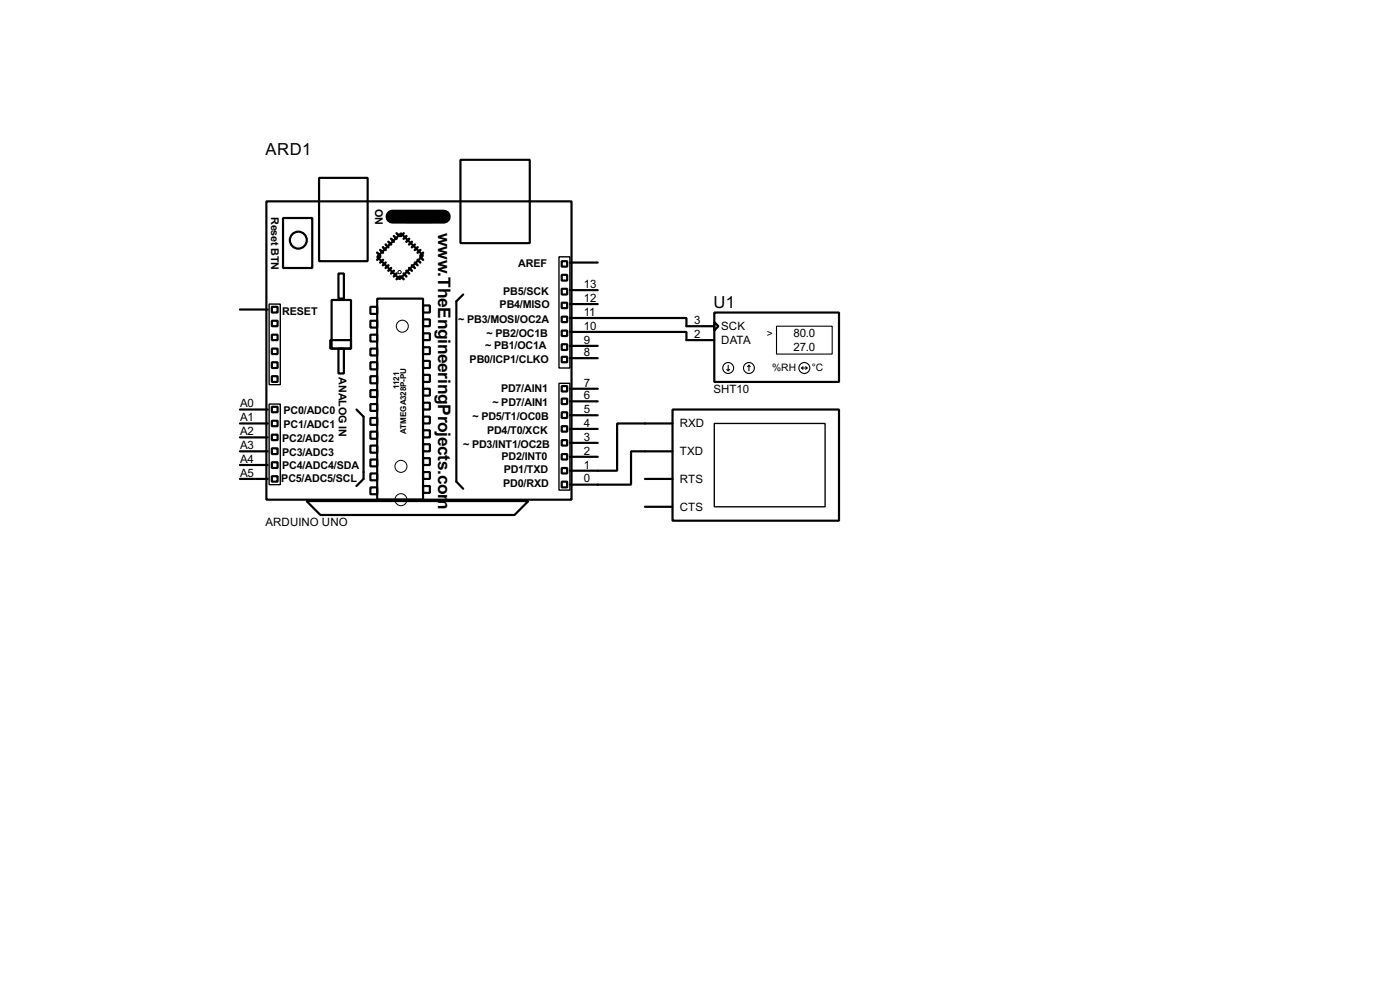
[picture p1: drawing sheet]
<svg xmlns="http://www.w3.org/2000/svg" width="256mm" height="180mm" viewBox="0 0 256 180" stroke-linecap="round" stroke-linejoin="round" font-family="sans-serif">
<g fill="none" stroke="#000" stroke-width=".4">
<path d="M48.8 36.9h55.9v54.6h-55.9zM51.9 39.9h5.3v9.2h-5.3zM58.5 32.6h8.9v15.2h-8.9zM74.5 38.7h4.5v2h-4.5zM84.4 29.3h12.7v15.2h-12.7zM44 56.7h5.1M49.8 58.7h1.1v1h-1.1zM49.8 56.2h1.1v1h-1.1zM60.8 54.9h3.5v8.9h-3.5zM62 50.1h1v4.6h-1zM67.9 56.2h1.2v1.3h-1.2zM67.9 58.7h1.2v1.3h-1.2z"/>
<path d="M69.1 54.7h8.4v36.8h-8.4zM69.1 47l4.4-4.3 4 4.1-4.3 4.3zM77.5 55.9h1.3v1.3h-1.3zM77.5 58.5h1.3v1.2h-1.3zM84.9 53.9l-1.3 1.3v33l1.3 1.3M102.9 47.8h1v1h-1zM102.9 52.9h1v1h-1zM102.9 55.4h1v1h-1zM102.9 58h1v1h-1zM102.9 50.3h1v1.1h-1zM104.4 58.2h21.4v1.5h5.1M104.4 55.7h5.1"/>
<path d="M104.4 53.1h5.1M104.4 48.1h5.1M130.9 57.2h22.8v12.7h-22.8zM130.9 59l.7 .7-.7 .8zM44 77.5h5.1M44 75h5.1M49.8 63.8h1.1v1h-1.1zM49.8 68.9h1.1v1h-1.1zM49.8 66.3h1.1v1.1h-1.1zM49.8 61.3h1.1v1h-1.1zM49.8 74.5h1.1v1h-1.1zM49.8 77h1.1v1h-1.1z"/>
<path d="M49.8 79.6h1.1v1h-1.1zM60.5 62.3h3.8v1.5h-3.8zM62 63.8h1v4.6h-1zM65.3 75l1.3 1.3v11.4l-1.3 1.3M67.9 61.3h1.2v1.2h-1.2zM67.9 63.8h1.2v1.3h-1.2zM67.9 66.3h1.2v1.3h-1.2zM67.9 68.9h1.2v1.3h-1.2zM67.9 71.4h1.2v1.3h-1.2zM67.9 74h1.2v1.2h-1.2zM67.9 76.5h1.2v1.3h-1.2zM67.9 79h1.2v1.3h-1.2z"/>
<path d="M77.5 61h1.3v1.3h-1.3zM77.5 63.6h1.3v1.2h-1.3zM77.5 66.1h1.3v1.3h-1.3zM77.5 68.6h1.3v1.3h-1.3zM77.5 71.2h1.3v1.2h-1.3zM77.5 73.7h1.3v1.3h-1.3zM77.5 76.3h1.3v1.2h-1.3zM77.5 78.8h1.3v1.3h-1.3zM102.9 60.5h1v1h-1zM102.9 63h1v1.1h-1zM102.9 65.3h1v1h-1zM102.9 70.7h1v1h-1z"/>
<path d="M102.9 73h1v1h-1zM102.9 75.5h1v1h-1zM102.9 78h1v1h-1zM104.4 60.8h21.4v1.5h5.1M104.4 78.5h5.1M104.4 76h5.1M104.4 73.5h5.1M104.4 71.2h5.1M104.4 65.6h5.1M104.4 63.3h5.1M123.2 75h30.5v20.3h-30.5zM123.2 77.5h-10.1v8.7h-8.7"/>
<path d="M44 87.7h5.1M44 85.1h5.1M44 82.6h5.1M44 80.1h5.1M49.8 82.1h1.1v1h-1.1zM49.8 84.6h1.1v1.1h-1.1zM49.8 87.2h1.1v1h-1.1zM56.2 91.7h40.6l-2.5 2.6h-35.6zM67.9 81.6h1.2v1.3h-1.2zM67.9 84.1h1.2v1.3h-1.2zM67.9 86.7h1.2v1.2h-1.2zM67.9 89.2h1.2v1.3h-1.2z"/>
<path d="M77.5 81.3h1.3v1.3h-1.3zM77.5 83.9h1.3v1.2h-1.3zM77.5 86.4h1.3v1.3h-1.3zM77.5 89h1.3v1.2h-1.3zM102.9 80.6h1v1h-1zM102.9 83.1h1v1h-1zM102.9 85.7h1v1h-1zM102.9 88.2h1v1h-1zM104.4 83.6h5.1M104.4 81.1h5.1M118.2 87.7h5M118.2 92.8h5"/>
<path d="M123.2 82.6h-7.6v6.1h-11.2"/>
<circle cx="54.6" cy="44" r="1.55"/>
</g>
<path d="M71.9 39.7h9.4" fill="none" stroke="#000" stroke-width="2.6"/>
<g fill="none" stroke="#000" stroke-width=".45">
<path d="M69.1 46.3l.6 .5M69.7 45.8l.5 .5M69.7 47l-.6 .6M70.2 45.3l.5 .5M70.2 47.6l-.5 .5M70.7 44.8l.5 .5M70.7 48.1l-.5 .5M71.2 44.3l.5 .5M71.2 48.6l-.5 .5M71.7 43.7l.5 .6M71.7 49.1l-.5 .5M72.2 43.2l.5 .5"/>
<path d="M72.2 49.6l-.5 .5M72.7 42.7l.5 .5M72.7 50.1l-.5 .5M73.2 50.6l-.5 .5M73.5 50.6l.5 .5M74 50.1l.5 .5M74 42.7l-.5 .5M74.5 49.6l.5 .5M74.5 43.2l-.5 .5M75 49.1l.5 .5M75 43.7l-.5 .6M75.5 48.6l.5 .5"/>
<path d="M75.5 44.3l-.5 .5M76 48.1l.5 .5M76 44.8l-.5 .5M76.5 47.6l.5 .5M76.5 45.3l-.5 .5M77 47l.5 .6M77 45.8l-.5 .5M77.5 46.3l-.5 .5"/>
</g>
<g fill="none" stroke="#000" stroke-width=".18">
<circle cx="73.2" cy="49.8" r=".3"/>
<circle cx="73.7" cy="59.7" r="1.1"/>
<circle cx="73.4" cy="85.4" r="1.1"/>
<circle cx="73.4" cy="91.5" r="1.1"/>
</g>
<path d="M49.3 55.7h2.1v14.7h-2.1zM102.4 47h2v20.4h-2zM49.3 74h2.1v14.7h-2.1zM102.4 70.2h2v19.5h-2zM130.9 77.5h20.3v15.3h-20.3z" fill="none" stroke="#000" stroke-width=".25"/>
<g fill="none" stroke="#000" stroke-width=".2">
<path d="M142.3 59.7h10.2v5.1h-10.2zM133.2 67.6l.2 .3M133.4 66.9v1M133.7 67.6l-.3 .3M137.2 66.9l-.2 .2M137.2 66.9l.3 .2M137.2 66.9v1M146.9 67.4h1M146.9 67.4l.2 .2M147.1 67.1l-.2 .3M147.6 67.1l.3 .3M147.9 67.4l-.3 .2"/>
<circle cx="133.4" cy="67.4" r="1"/>
<circle cx="137.2" cy="67.4" r="1"/>
<circle cx="147.3" cy="67.4" r="1"/>
</g>
<g font-size="3.6">
<text x="80.3" y="42.6" transform="rotate(90 80.3 42.6)">w</text>
<text x="80.3" y="49.8" transform="rotate(90 80.3 49.8)">.TheEngineeringProjects.com</text>
</g>
<g font-size="3.4">
<text x="48.7" y="28.5">ARD1</text>
<text x="130.7" y="56.4">U1</text>
</g>
<g font-size="2.4">
<text x="107" y="52.7">13</text>
<text x="107" y="57.8">11</text>
<text x="107" y="55.3">12</text>
<text x="127.2" y="59.3">3</text>
<text x="107" y="65.2">8</text>
<text x="107" y="62.9">9</text>
<text x="107" y="60.3">10</text>
<text x="127.2" y="61.9">2</text>
<text x="132.1" y="63">DATA</text>
<text x="132.1" y="60.4">SCK</text>
<text x="145.4" y="61.7">80.0</text>
<text x="145.4" y="64.2">27.0</text>
<text x="107" y="70.8">7</text>
<text x="130.7" y="72">SHT10</text>
<text x="44" y="77.1">A1</text>
<text x="44" y="74.6">A0</text>
<text x="107" y="75.6">5</text>
<text x="107" y="73">6</text>
<text x="44" y="82.2">A3</text>
<text x="44" y="79.7">A2</text>
<text x="107" y="83.2">2</text>
<text x="107" y="80.7">3</text>
<text x="107" y="78.1">4</text>
<text x="124.5" y="78.2">RXD</text>
<text x="124.5" y="83.3">TXD</text>
<text x="44" y="87.3">A5</text>
<text x="44" y="84.7">A4</text>
<text x="107" y="88.3">0</text>
<text x="107" y="85.7">1</text>
<text x="124.5" y="88.4">RTS</text>
<text x="124.5" y="93.5">CTS</text>
<text x="48.6" y="96.4">ARDUINO UNO</text>
</g>
<g font-size="2.2">
<text x="49.7" y="39.7" transform="rotate(90 49.7 39.7)">Reset BTN</text>
<text x="68.7" y="38.2" transform="rotate(90 68.7 38.2)">ON</text>
<text x="92.2" y="54">PB5/SCK</text>
<text x="94.9" y="49">AREF</text>
<text x="51.7" y="57.6">RESET</text>
<text x="84" y="59.1">~ PB3/MOSI/OC2A</text>
<text x="91.5" y="56.3">PB4/MISO</text>
<text x="88.9" y="64">~ PB1/OC1A</text>
<text x="89.2" y="61.7">~ PB2/OC1B</text>
<text x="62.1" y="69.1" transform="rotate(90 62.1 69.1)">ANALOG IN</text>
<text x="86" y="66.5">PB0/ICP1/CLKO</text>
<text x="91.8" y="71.8">PD7/AIN1</text>
<text x="51.9" y="75.8">PC0/ADC0</text>
<text x="86.6" y="76.9">~ PD5/T1/OC0B</text>
<text x="90.2" y="74.4">~ PD7/AIN1</text>
<text x="51.7" y="83.5">PC3/ADC3</text>
<text x="51.7" y="81">PC2/ADC2</text>
<text x="51.9" y="78.4">PC1/ADC1</text>
<text x="84.9" y="82">~ PD3/INT1/OC2B</text>
<text x="89.2" y="79.4">PD4/T0/XCK</text>
<text x="51.5" y="88.3">PC5/ADC5/SCL</text>
<text x="51.7" y="85.7">PC4/ADC4/SDA</text>
<text x="91.9" y="84.3">PD2/INT0</text>
<text x="92.2" y="89.1">PD0/RXD</text>
<text x="92.3" y="86.6">PD1/TXD</text>
</g>
<g font-size="2.1">
<text x="140.5" y="61.7">&gt;</text>
<text x="141.5" y="68">%RH</text>
<text x="148.7" y="68">°C</text>
</g>
<g font-size="1.7">
<text x="73.1" y="71.2" transform="rotate(-90 73.1 71.2)">1121</text>
<text x="74.4" y="79.5" transform="rotate(-90 74.4 79.5)">ATMEGA328P-PU</text>
</g>
</svg>
